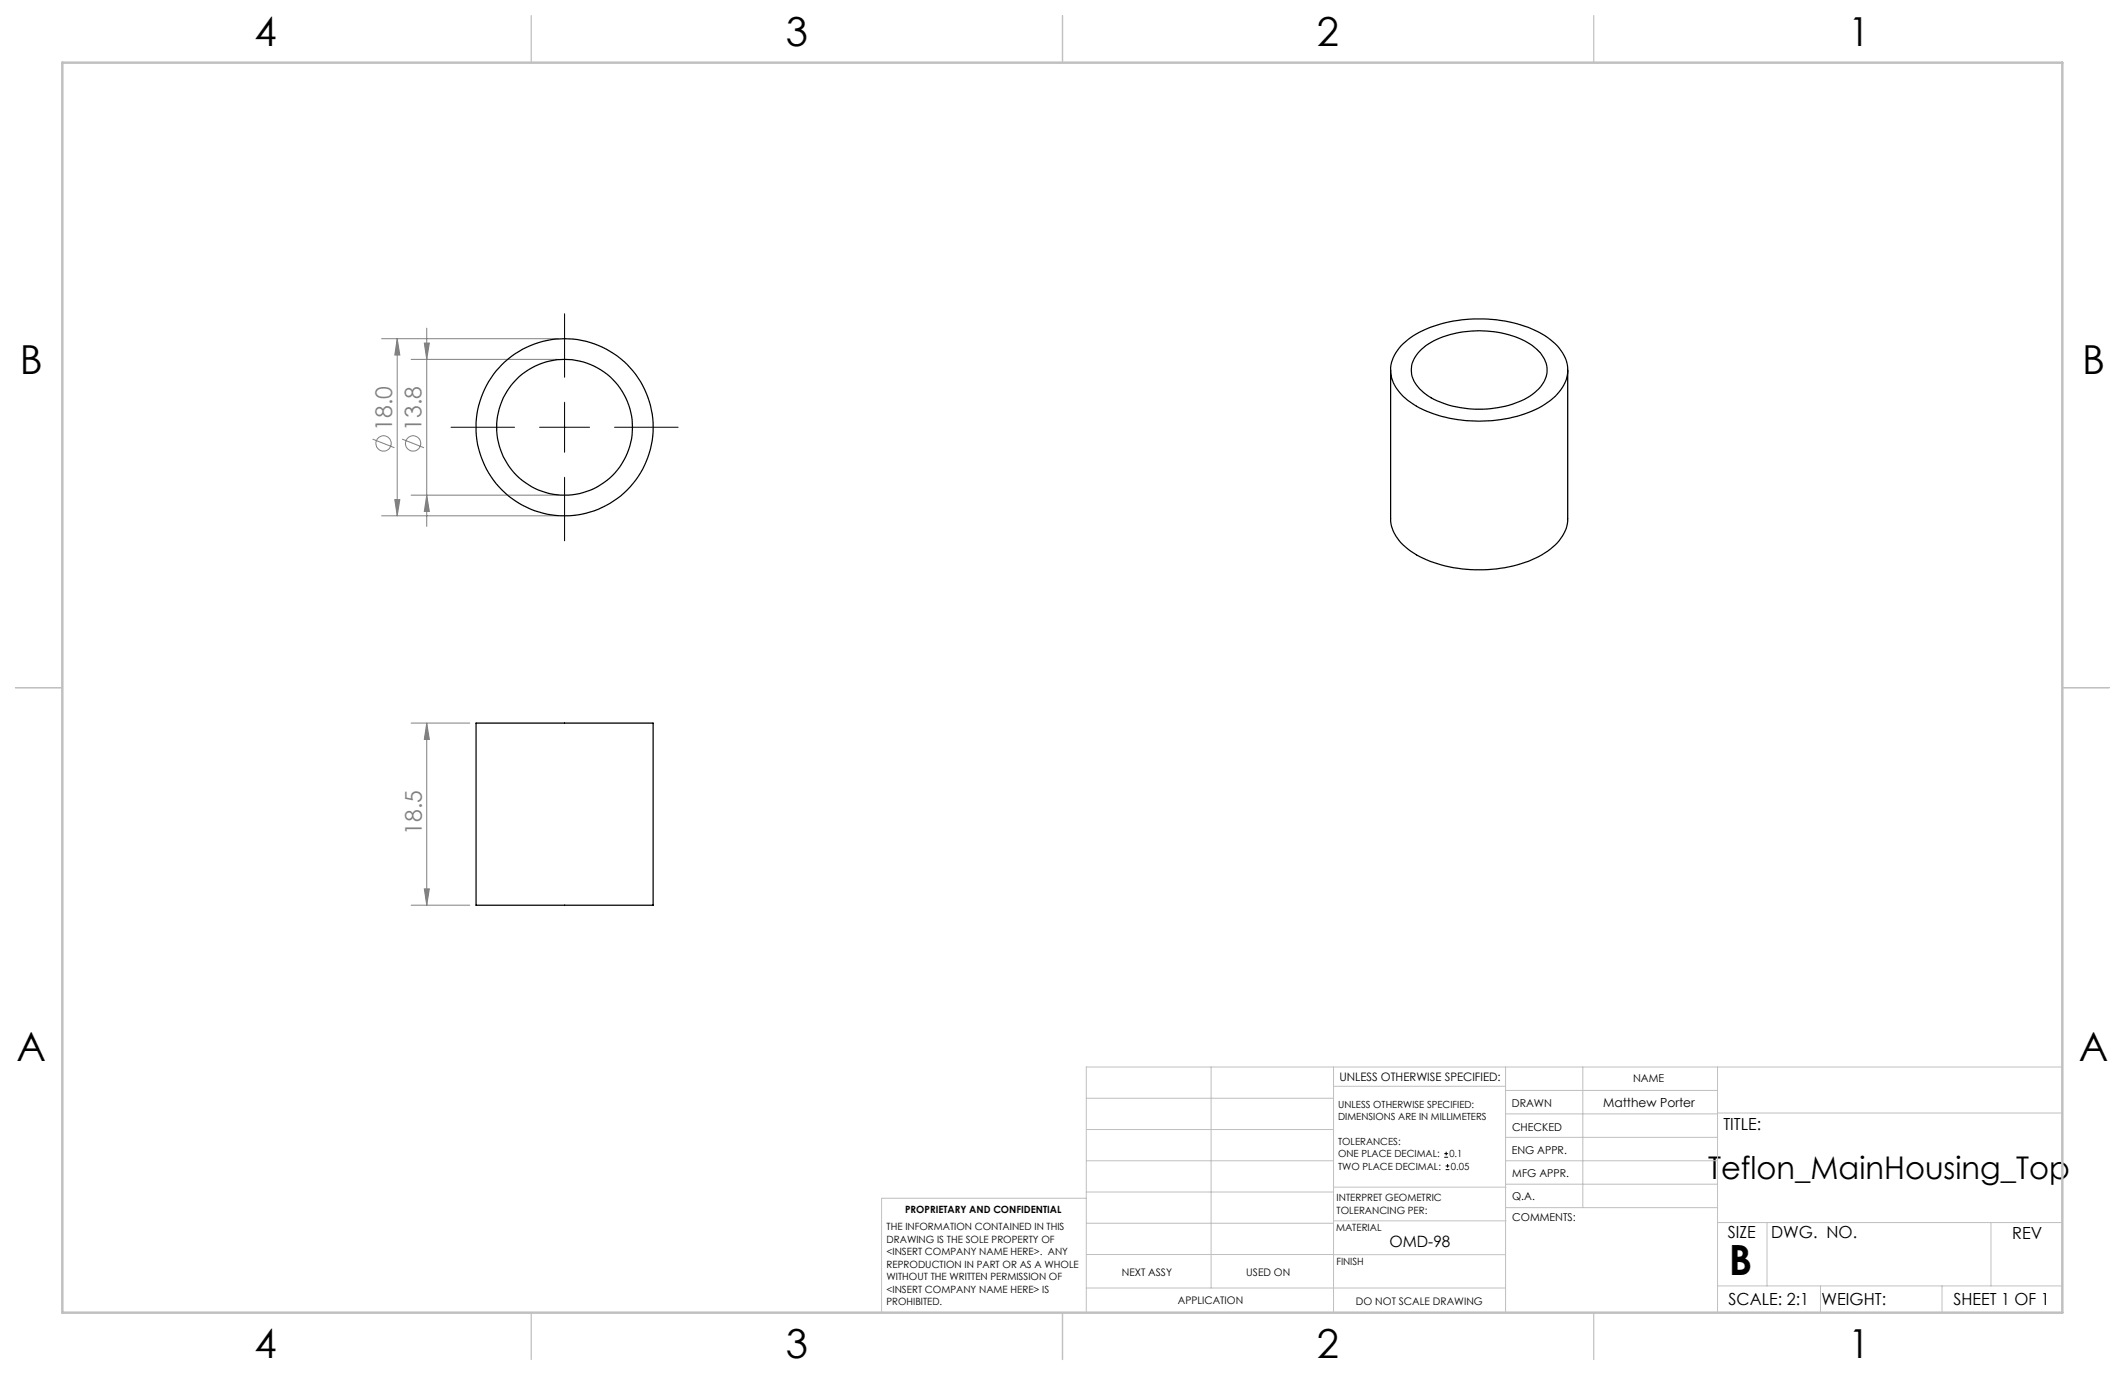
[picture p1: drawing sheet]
<svg xmlns="http://www.w3.org/2000/svg" width="432mm" height="279mm" viewBox="0 0 432 279" stroke-linecap="round" stroke-linejoin="round" font-family="sans-serif">
<g fill="none" stroke="#808080" stroke-width=".2">
<path d="M77.5 68.8h36M80.7 68.8l.5 3.3h-1zM80.7 68.8v36M83.5 73h30M86.2 69.7h1l-.5 3.3zM86.7 66.7v40.3M75.7 89.2l4.5 1.8M81.7 89.2l4.4 1.8M77.5 104.8h36M80.2 101.5h1l-.5 3.3zM83.5 100.6h30M86.7 100.6l.5 3.3h-1z"/>
<path d="M83.5 146.9h12M86.7 146.9l.5 3.3h-1zM86.7 146.9v37M83.5 183.9h12M86.2 180.6h1l-.5 3.3z"/>
<circle cx="77.9" cy="90.1" r="1.56"/>
<circle cx="83.9" cy="90.1" r="1.56"/>
</g>
<path d="M114.7 63.7v13M91.7 86.8h12.9M109.6 86.8h10.2M114.7 81.7v10.2M114.7 97v12.9M124.9 86.8h12.9M293.5 235.2h.8M293.5 234.4h.8M293.8 237.7h.7M293.8 236.9h.7M293.9 234v.8M294.1 236.5v.8" fill="none" stroke="#000" stroke-width=".2"/>
<g fill="none" stroke="#c0c0c0" stroke-width=".2">
<path d="M246.1 216.8v44.9M271 216.8v49.9M305.9 216.8v49.9M321.6 216.8v28.6M349 216.8v49.9M419.1 216.8h-198.4v49.9M220.7 235.9h50.3M220.7 229.5h50.3M220.7 223.2h50.3M271 220.7h34.9M305.9 231.1h43.1M305.9 226.3h43.1"/>
<path d="M305.9 221.6h43.1M305.9 235.9h43.1M349 226.2h70.1M220.7 248.6h50.3M220.7 242.2h50.3M220.7 254.9h50.3M220.7 243.5h-41.6v23.2M271 255h34.9M271 248.1h35M271 241.2h35M305.9 240.6h43.1M306 245.4h43"/>
<path d="M349 248.4h70.1M359.1 248.4v12.9M404.6 248.4v12.9M220.7 261.7h85.2M349 261.3h70.1M369.9 261.3v5.4M394.6 261.3v5.4"/>
</g>
<path d="M108 3.2v9.5M215.9 3.2v9.5M323.8 3.2v9.5M3.1 139.7h9.6M419.1 139.7h9.5M108 266.7v9.6M215.9 266.7v9.6M323.8 266.7v9.6" fill="none" stroke="#c0c0c0" stroke-width=".25"/>
<path d="M12.7 12.7h406.4v254h-406.4z" fill="none" stroke="#c0c0c0" stroke-width=".5"/>
<path d="M86.7 146.9l.5 3.3h-1zM86.2 180.6h1l-.5 3.3zM80.7 68.8l.5 3.3h-1zM80.2 101.5h1l-.5 3.3zM86.2 69.7h1l-.5 3.3zM86.7 100.6l.5 3.3h-1z" fill="#808080"/>
<g fill="none" stroke="#000" stroke-width=".25">
<path d="M282.6 75.2v30.2a8.6 8.6 0 0 0 4.6 7 27.1 27.1 0 0 0 18.6 3 18.9 18.9 0 0 0 11-5.5 7 7 0 0 0 1.8-4.5v-30.2M285.1 69.8a21.7 21.7 0 0 1 13.7-5 25.7 25.7 0 0 1 15.7 3.8 8.3 8.3 0 0 1 4.1 7.1 9.4 9.4 0 0 1-5.3 6.8 28.2 28.2 0 0 1-25.5 0 9.7 9.7 0 0 1-5.2-6.8 7.4 7.4 0 0 1 2.5-5.9zM288.5 71.3a16.1 16.1 0 0 1 10.5-4 18.6 18.6 0 0 1 13.2 3.6 5.3 5.3 0 0 1 0 8.5 17.6 17.6 0 0 1-11.6 3.7 17.6 17.6 0 0 1-11.7-3.7 5.3 5.3 0 0 1-.4-8.1zM96.7 146.9h36v37h-36z"/>
<circle cx="114.7" cy="86.8" r="13.8"/>
<circle cx="114.7" cy="86.8" r="18"/>
</g>
<text font-size="8.5" x="351.3" y="259">B</text>
<g font-size="8.1">
<text x="51.7" y="9.3">4</text>
<text x="159.7" y="9.3">3</text>
<text x="267.6" y="9.3">2</text>
<text x="375.6" y="9.3">1</text>
<text x="4" y="76">B</text>
<text x="423.1" y="76">B</text>
<text x="3.3" y="215.7">A</text>
<text x="422.4" y="215.7">A</text>
<text x="51.7" y="276">4</text>
<text x="159.7" y="276">3</text>
<text x="267.6" y="276">2</text>
<text x="375.6" y="276">1</text>
</g>
<text font-size="6.3" x="347.1" y="239.6">Teflon_MainHousing_Top</text>
<g font-size="4.7" fill="#808080">
<text x="79.7" y="87.5" transform="rotate(-90 79.7 87.5)">18.0</text>
<text x="85.7" y="87.5" transform="rotate(-90 85.7 87.5)">13.8</text>
<text x="85.7" y="169.7" transform="rotate(-90 85.7 169.7)">18.5</text>
</g>
<g font-size="3.4">
<text x="350.2" y="229.5">TITLE:</text>
<text x="351.1" y="251.6">SIZE</text>
<text x="359.9" y="251.6">DWG. NO.</text>
<text x="408.9" y="251.7">REV</text>
<text x="351.2" y="265.2">SCALE: 2:1</text>
<text x="370.1" y="265.3">WEIGHT:</text>
<text x="396.9" y="265.2">SHEET 1 OF 1</text>
</g>
<text font-size="3.2" x="282.3" y="253.3">OMD-98</text>
<text font-size="2.5" x="325.8" y="224.9">Matthew Porter</text>
<text font-size="2.4" x="272.2" y="219.7">UNLESS OTHERWISE SPECIFIED:</text>
<g font-size="2.2">
<text x="331.8" y="219.9">NAME</text>
<text x="307.2" y="224.9">DRAWN</text>
<text x="307.3" y="229.8">CHECKED</text>
<text x="307.2" y="234.5">ENG APPR.</text>
<text x="307.3" y="239.2">MFG APPR.</text>
<text x="307.3" y="243.9">Q.A.</text>
<text x="307.3" y="248.1">COMMENTS:</text>
</g>
<g font-size="2.1">
<text x="227.9" y="259.2">NEXT ASSY</text>
<text x="253.3" y="259.2">USED ON</text>
<text x="239.3" y="265">APPLICATION</text>
<text x="275.5" y="265.1">DO NOT SCALE DRAWING</text>
</g>
<g font-size="2">
<text x="271.9" y="225.1">UNLESS OTHERWISE SPECIFIED:</text>
<text x="271.9" y="227.6">DIMENSIONS ARE IN MILLIMETERS</text>
<text x="271.9" y="232.6">TOLERANCES:</text>
<text x="271.9" y="237.6">TWO PLACE DECIMAL:</text>
<text x="271.9" y="235.1">ONE PLACE DECIMAL:</text>
<text x="294.5" y="235.1">0.1</text>
<text x="294.8" y="237.6">0.05</text>
<text x="271.6" y="244.1">INTERPRET GEOMETRIC</text>
<text x="180.2" y="250">THE INFORMATION CONTAINED IN THIS</text>
<text x="183.9" y="246.4">PROPRIETARY AND CONFIDENTIAL</text>
<text x="271.5" y="250.2">MATERIAL</text>
<text x="271.6" y="246.6">TOLERANCING PER:</text>
<text x="180.2" y="252.5">DRAWING IS THE SOLE PROPERTY OF</text>
<text x="180.2" y="255.1">&lt;INSERT COMPANY NAME HERE&gt;. ANY</text>
<text x="180.2" y="257.6">REPRODUCTION IN PART OR AS A WHOLE</text>
<text x="271.5" y="257">FINISH</text>
<text x="180.2" y="260.1">WITHOUT THE WRITTEN PERMISSION OF</text>
<text x="180.2" y="262.6">&lt;INSERT COMPANY NAME HERE&gt; IS</text>
<text x="180.2" y="265.2">PROHIBITED.</text>
</g>
</svg>
